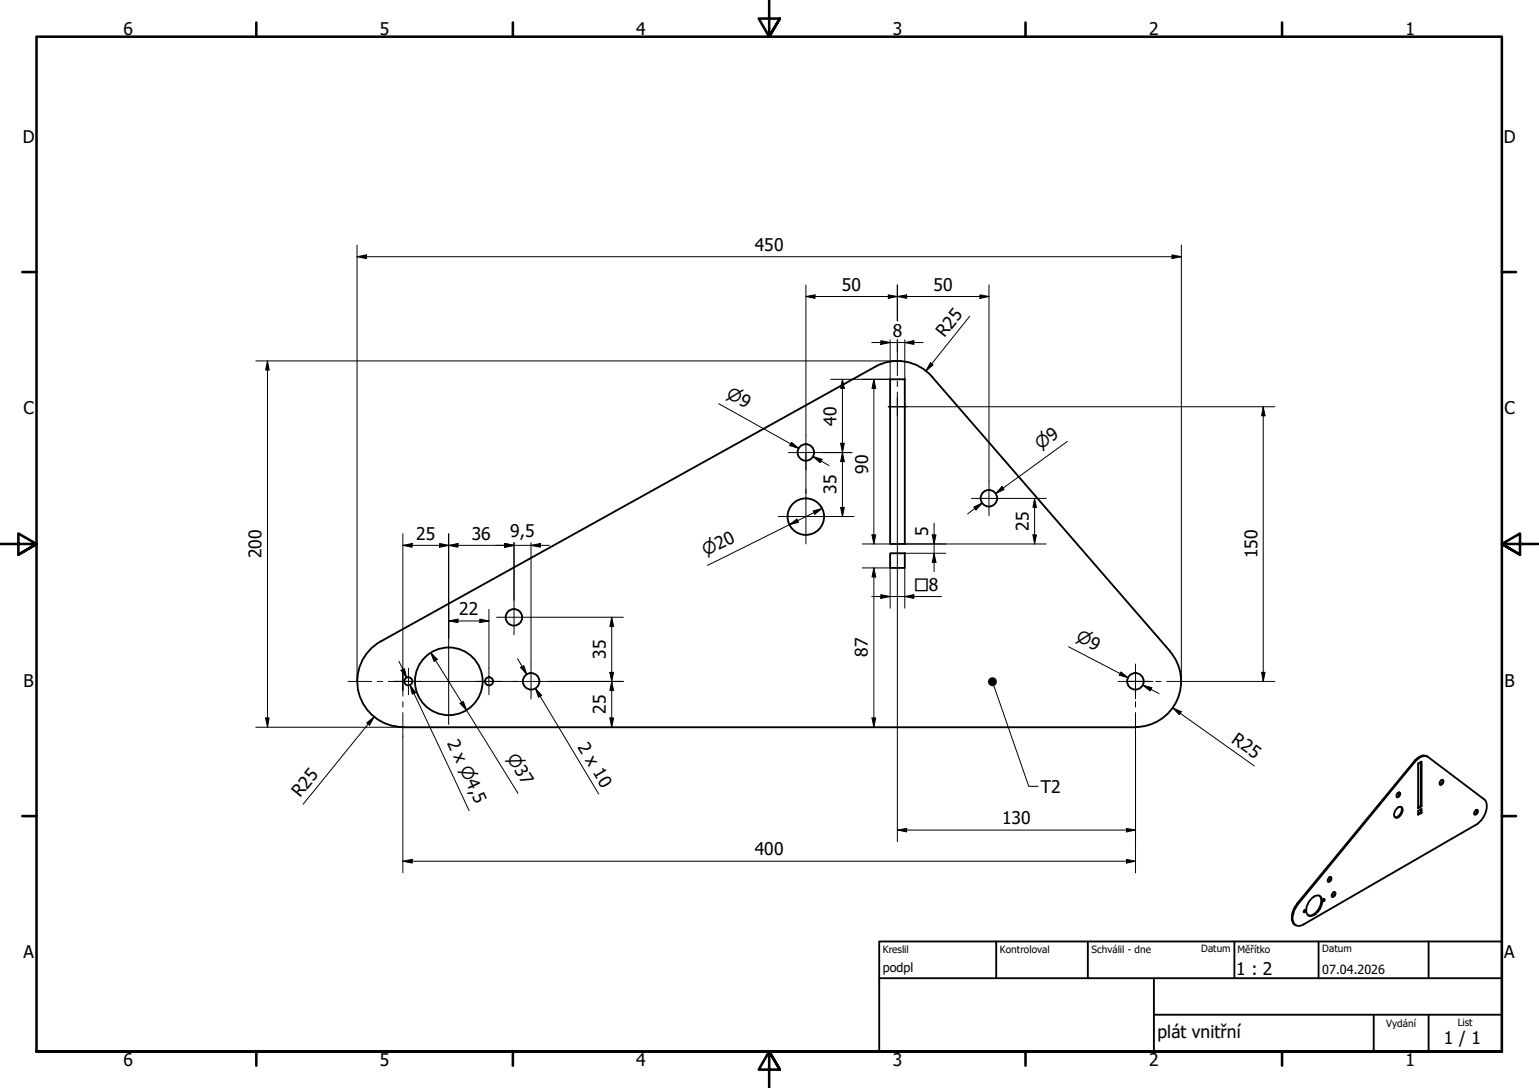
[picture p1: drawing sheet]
<svg xmlns="http://www.w3.org/2000/svg" width="420mm" height="297mm" viewBox="0 0 420 297" stroke-linecap="round" stroke-linejoin="round" font-family="sans-serif">
<g fill="none" stroke="#000" stroke-width=".51">
<path d="M243 103.6h4v44.9h-4zM243 151.1h4v4h-4zM319.4 177.8a12.5 12.5 0 0 1 1.9 13.4 12.5 12.5 0 0 1-11.3 7.3M319.5 177.8l-65.1-75a12.5 12.5 0 0 0-15.4-2.7l-135.1 75a12.5 12.5 0 0 0-6 14 12.5 12.5 0 0 0 12.1 9.4M110 198.6h200M381.4 216.6a.46 .46 0 0 1 .8-.2 .46 .46 0 0 1-.1 .8 .47 .47 0 0 1-.3 .4 .47 .47 0 0 1-.5-.2zM382 216.3a1.04 1.04 0 0 1-.7 1.2M386.5 207.7a2.71 2.71 0 0 1 3.4-1l15.3 11.5a3.4 3.4 0 0 1 .2 4.1 5.5 5.5 0 0 1-2.4 2.9l-47.1 27.2a1.8 1.8 0 0 1-2.1 .3 1.8 1.8 0 0 1-.9-1.8 7.1 7.1 0 0 1 1.5-4.1zM387.9 208v12l.2 .1-.9 .5v-12.1l.9-.6v12.2M389.8 206.6a2.87 2.87 0 0 0-3.8 1.3l-31.9 38.8a5.2 5.2 0 0 0-1 5.4l.7 .5M393.4 213.1a.46 .46 0 0 1 .7 0 .46 .46 0 0 1-.1 .7 .48 .48 0 0 1-.5 .5 .48 .48 0 0 1-.5-.5zM393.8 212.9a.94 .94 0 0 1-.7 1.3"/>
<path d="M362.8 239.6l.4-.2a.6 .6 0 0 1 .4 .6 .6 .6 0 0 1-.4 .6l-.4 .2a.54 .54 0 0 1-.4-.5 .54 .54 0 0 1 .3-.5zM363.2 239.4a1.07 1.07 0 0 1-.7 1.3M381.5 220.6a.86 .86 0 0 1 1.2-.2 .86 .86 0 0 1 .1 1.3 1.64 1.64 0 0 1-1.9 1.5 1.83 1.83 0 0 1 .6-2.6zM382.5 220.3a2.01 2.01 0 0 1-1.7 2.8M387.9 221v.8l.2 .1-.9 .5v-1.1l.9-.5v1.1M387.9 220l-.7 .4M387.9 221.8l-.7 .4M403 221.2a.43 .43 0 0 1 .6 .1 .43 .43 0 0 1-.2 .6l-.4 .5a.43 .43 0 0 1-.6-.2 .43 .43 0 0 1 .2-.6zM403.2 221.1a1.04 1.04 0 0 1-.7 1.2M356.2 248.5h.1a.37 .37 0 0 1 .1 .4 .37 .37 0 0 1-.4 .2zM356.2 248.5l-.3 .5M358.1 245.2a1.73 1.73 0 0 1 2.5-.3 4 4 0 0 1-2.9 5.2 1.87 1.87 0 0 1-1-2.7l.6-1.2z"/>
<path d="M360.2 244.5a3.3 3.3 0 0 1-.5 4.1 2.59 2.59 0 0 1-2.6 1.3M361.4 245.5l-.3 .5a.32 .32 0 0 0 .5-.1 .32 .32 0 0 0-.2-.4l-.3 .5M363.9 243.7a.46 .46 0 0 1 .7 0 .46 .46 0 0 1-.1 .7 .48 .48 0 0 1-.5 .5 .48 .48 0 0 1-.5-.4zM364.3 243.5a.94 .94 0 0 1-.7 1.3"/>
<circle cx="220" cy="123.5" r="2.25"/>
<circle cx="270" cy="136" r="2.25"/>
<circle cx="220" cy="141.1" r="5"/>
<circle cx="140.3" cy="168.5" r="2.25"/>
<circle cx="111.5" cy="186" r="1.11"/>
<circle cx="122.5" cy="186" r="9.2"/>
<circle cx="133.5" cy="186" r="1.11"/>
<circle cx="145" cy="186" r="2.25"/>
<circle cx="310" cy="186" r="2.25"/>
</g>
<path d="M386 207.9l.2 .2M354.1 246.7l.3 .1" fill="none" stroke="#000" stroke-width=".38"/>
<g fill="none" stroke="#000" stroke-width=".7">
<path d="M70 6.1v3.9M140 6.1v3.9M210 0v10l-2.9-4.9h5.8l-2.9 4.9 2.9-4.9M280 6.1v3.9M350 6.1v3.9M6.1 74.3h3.9M410 74.3h3.9M0 148.5h10l-5-2.8v5.7l5-2.9-5 2.9M420 148.5h-10l5-2.8v5.7l-5-2.9 5 2.9M6.1 222.8h3.9M410 222.8h3.9M10 287.1v-277.1h400v277.1h-400h400"/>
<path d="M70 287.1v3.8M140 287.1v3.8M212.9 292l-2.9-4.9 2.9 4.9h-5.8l2.9-4.9v9.9M280 287.1v3.8M350 287.1v3.8"/>
</g>
<!-- layer: Nadpis (ISO) -->
<path d="M240 257h170v30.1h-170zM272 257v10.1M297 257v10.1M337 257v10.1M360 257v10.1M390 257v10.1M240 267.1h170M315 277h95M315 267.1v20M375 277v10.1M390 277v10.1" fill="none" stroke="#000" stroke-width=".51"/>
<g fill="none" stroke="#000" stroke-width=".27">
<path d="M97.5 70.1l2.5-.5v1zM97.5 70.1h225M97.5 66.9v119M220 77.8v41M245 77.8v9.8M270 77.8v53.5M320 69.6l2.5 .5-2.5 .5zM322.5 66.9v119M69.8 98.5h175.1M73 98.5l.5 2.5h-1zM73 98.5v100.1M220 80.9l2.5-.4v1z"/>
<path d="M220 80.9h50M238 93.5h14M240.5 93l2.5 .5-2.5 .5zM242.5 80.5l2.5 .4-2.5 .6zM243 92.8v10.8h-16.2M245 80.9l2.5-.4v1zM245 92.8v3.3M247 93.5l2.5-.5v1zM247 92.8v10.8M254 99l.8 .6-2 1.7zM264.7 86.3l-11.9 15M267.5 80.5l2.5 .4-2.5 .6z"/>
<path d="M196.2 110.2l21.9 12.2-2.3-1.2M230 103.6l.5 2.4h-1zM230 103.6v37.4M238.6 103.6l.5 2.4h-1zM238.6 103.6v44.9M245 113.5v116.3M247.5 111h100.5M344.9 111l.5 2.5h-1zM344.9 111v75M216.1 120.8l2 1.6-2.5-.7zM221.9 124.6l2.5 .8-.5 .9zM221.9 124.6l4.4 2.5"/>
<path d="M222 139.5l2.5-.7-2.1 1.6zM224.5 138.8l-31.3 15.6M224.7 123.6h7.9M229.5 121h1l-.5 2.6zM229.5 138.5h1l-.5 2.5zM230 123.6l.5 2.4h-1zM265.9 138.4l2.3-1.1-1.8 1.9zM268.2 137.3l-4 3M273.6 132.8l.5 .9-2.3 1zM274.8 136.1h10.8M282.4 136.1l.6 2.4h-1zM282.4 136.1v12.4"/>
<path d="M291.4 120.5l-19.6 14.2 2.1-1.4M110 148.9l2.5-.5v1zM110 148.9h40M110 145.7v37.2M120 148.4l2.5 .5-2.5 .5zM122.5 148.9l2.5-.5v1zM122.5 145.7v28.6M137.8 148.4l2.5 .5-2.5 .5zM140.3 148.1v15.7M145 148.9l2.5-.5v1zM145 148.1v20.4M215.5 143.2l2.1-1.5 .4 .9z"/>
<path d="M227.5 141h5.7M235.4 148.5h7.6M235.4 155.1h7.6v10.9M238.1 146h1l-.5 2.5zM238.6 155.1l.5 2.4h-1zM238.6 155.1v43.5M247 148.5h38.6M247 155.1v10.9M247 151.1h11.2M254.5 146h1l-.5 2.5zM255 151.1l.5 2.4h-1zM255 142.9v13.2"/>
<path d="M282 146h1l-.6 2.5zM117.6 178.2l1.8 1.8-.9 .6zM117.6 178.2l23.8 38.4M122.5 169.5l2.5-.5v1zM122.5 169.5h11M131 169l2.5 .5-2.5 .5zM133.5 166.4v16M141.3 179.8l2.5 4.3M145 168.6v12.7M145 168.5h25.2M167 168.5l.5 2.6h-1zM167 168.5v30.1"/>
<path d="M238 162.9h19M240.5 162.4l2.5 .5-2.5 .5zM247 162.9l2.5-.5v1zM291.7 176.6l16.3 8.4-2.2-1.1M69.8 198.6h40.1M72.5 196h1l-.5 2.6zM100.1 197.3l2-1.5-1.2 2.2zM102.1 195.8l-19.4 23.8M108.9 180.5l2.1 4.5M109.5 183l.9-.5 .6 2.5zM112 187.1l1.5 2-.9 .4zM113 189.3l-1-2.2 16.1 34.2"/>
<path d="M125.6 192l.9-.5 .9 2.4zM142.1 182.2l.9-.5 .8 2.4zM146.2 187.9l1.7 2-.9 .5zM147.4 190.1l-1.2-2.2 17.2 28.9M149.7 186h20.5M166.5 183.6h1l-.5 2.4zM166.5 196h1l-.5 2.6zM167 186l.5 2.5h-1zM238.1 196h1l-.5 2.6zM306 183.4l2 1.6-2.4-.7zM312 187.1l2.5 .7-.5 .8zM312 187.1l4.4 2.2"/>
<path d="M320.2 193.3l2.3 1-.6 .8zM320.2 193.3l22.2 15.8M325 186h23M344.4 183.6h1l-.5 2.4zM110 201v37.3M310 201v37.3M110 235.1l2.5-.5v1zM110 235.1h200M245 226.6l2.5-.4v.9zM245 226.6h65M307.5 234.6l2.5 .5-2.5 .5zM307.5 226.2l2.5 .4-2.5 .5z"/>
</g>
<g fill="#000">
<path d="M97.5 70.1l2.5-.5v1zM320 69.6l2.5 .5-2.5 .5zM220 80.9l2.5-.4v1zM240.5 93l2.5 .5-2.5 .5zM242.5 80.5l2.5 .4-2.5 .6zM245 80.9l2.5-.4v1zM247 93.5l2.5-.5v1zM254 99l.8 .6-2 1.7zM267.5 80.5l2.5 .4-2.5 .6zM73 98.5l.5 2.5h-1zM230 103.6l.5 2.4h-1zM238.6 103.6l.5 2.4h-1z"/>
<path d="M344.9 111l.5 2.5h-1zM216.1 120.8l2 1.6-2.5-.7zM221.9 124.6l2.5 .8-.5 .9zM229.5 121h1l-.5 2.6zM229.5 138.5h1l-.5 2.5zM230 123.6l.5 2.4h-1zM265.9 138.4l2.3-1.1-1.8 1.9zM273.6 132.8l.5 .9-2.3 1zM282.4 136.1l.6 2.4h-1zM110 148.9l2.5-.5v1zM120 148.4l2.5 .5-2.5 .5zM122.5 148.9l2.5-.5v1z"/>
<path d="M137.8 148.4l2.5 .5-2.5 .5zM145 148.9l2.5-.5v1zM215.5 143.2l2.1-1.5 .4 .9zM222 139.5l2.5-.7-2.1 1.6zM238.1 146h1l-.5 2.5zM238.6 155.1l.5 2.4h-1zM254.5 146h1l-.5 2.5zM255 151.1l.5 2.4h-1zM282 146h1l-.6 2.5zM122.5 169.5l2.5-.5v1zM131 169l2.5 .5-2.5 .5zM167 168.5l.5 2.6h-1z"/>
<path d="M240.5 162.4l2.5 .5-2.5 .5zM247 162.9l2.5-.5v1zM72.5 196h1l-.5 2.6zM100.1 197.3l2-1.5-1.2 2.2zM109.5 183l.9-.5 .6 2.5zM112 187.1l1.5 2-.9 .4zM117.6 178.2l1.8 1.8-.9 .6zM125.6 192l.9-.5 .9 2.4zM142.1 182.2l.9-.5 .8 2.4zM146.2 187.9l1.7 2-.9 .5zM166.5 183.6h1l-.5 2.4zM166.5 196h1l-.5 2.6z"/>
<path d="M167 186l.5 2.5h-1zM238.1 196h1l-.5 2.6zM306 183.4l2 1.6-2.4-.7zM312 187.1l2.5 .7-.5 .8zM320.2 193.3l2.3 1-.6 .8zM344.4 183.6h1l-.5 2.4zM110 235.1l2.5-.5v1zM245 226.6l2.5-.4v.9zM307.5 234.6l2.5 .5-2.5 .5zM307.5 226.2l2.5 .4-2.5 .5z"/>
</g>
<g fill="none" stroke="#000" stroke-width=".27">
<path d="M245 96.1v6.4M220 118.8v9.5M242.5 111h2.5h-2.5M245 107v4v-2.5M245 113.5v-2.5v2.5M245 104.1v1.4M247.5 111h-2.5h2.5M215.3 123.6h9.4M220 133.5v15M220 123.6v11.1M265.2 136.1h9.6M270 131.3v9.5"/>
<path d="M212.5 141h15M122.5 174.3v23.5M135.6 168.5h9.4M140.3 163.8v9.5M95 186h6.5M103 186h1.5M106 186h4h-2.5M107.9 186h7.2M110 183.6v2.4v-2.4M110 188.5v-2.5v4M110 191.6v1.4M110 194.5v6.5"/>
<path d="M110.7 186h23.5M111.5 182.4v7.3M112.5 186h-2.5h2.5M133.5 182.4v3.6h-3.6M133.5 186v3.7M137.1 186h-3.6h7.6M140.3 186h9.4M145 181.3v9.5M305.2 186h9.6M307.5 186h2.5h-2.5M310 181.3v9.5M310 183.6v2.4v-2.4"/>
<path d="M310 188.5v-2.5v4M310 191.6v1.4M310 194.5v6.5M312.5 186h-2.5h4M315.5 186h1.5M318.5 186h6.5"/>
</g>
<path d="M271.3 187.3l9.6 27.4h2.5" fill="none" stroke="#000" stroke-width=".27"/>
<circle cx="270.9" cy="186.1" r="1.24" fill="#000"/>
<g font-size="4.8">
<text x="33.7" y="9.6">6</text>
<text x="103.7" y="9.6">5</text>
<text x="173.7" y="9.6">4</text>
<text x="243.7" y="9.6">3</text>
<text x="313.7" y="9.6">2</text>
<text x="383.7" y="9.6">1</text>
<text x="6.2" y="38.9">D</text>
<text x="410.5" y="38.9">D</text>
<text x="206.1" y="68.5">450</text>
<text x="229.9" y="79.4">50</text>
<text x="254.9" y="79.4">50</text>
<text x="243.7" y="91.9">8</text>
<text x="257.9" y="92.4" transform="rotate(-51 257.9 92.4)">R25</text>
<text x="6.4" y="113.1">C</text>
<text x="410.7" y="113.1">C</text>
<text x="228.4" y="116.2" transform="rotate(-90 228.4 116.2)">40</text>
<text x="237" y="129.3" transform="rotate(-90 237 129.3)">90</text>
<text x="228.4" y="134.9" transform="rotate(-90 228.4 134.9)">35</text>
<text x="113.6" y="147.3">25</text>
<text x="128.8" y="147.3">36</text>
<text x="139.3" y="146.5">9,5</text>
<text x="253.4" y="146.2" transform="rotate(-90 253.4 146.2)">5</text>
<text x="280.9" y="144.9" transform="rotate(-90 280.9 144.9)">25</text>
<text x="71.4" y="152.4" transform="rotate(-90 71.4 152.4)">200</text>
<text x="343.3" y="152.4" transform="rotate(-90 343.3 152.4)">150</text>
<text x="125.3" y="168">22</text>
<text x="165.4" y="179.9" transform="rotate(-90 165.4 179.9)">35</text>
<text x="236.9" y="179.4" transform="rotate(-90 236.9 179.4)">87</text>
<text x="6.4" y="187.4">B</text>
<text x="410.7" y="187.4">B</text>
<text x="165.4" y="194.9" transform="rotate(-90 165.4 194.9)">25</text>
<text x="122" y="202.7" transform="rotate(65 122 202.7)">2 x ⌀4,5</text>
<text x="157.6" y="203.9" transform="rotate(59 157.6 203.9)">2 x 10</text>
<text x="336" y="202.6" transform="rotate(35 336 202.6)">R25</text>
<text x="82" y="218" transform="rotate(-51 82 218)">R25</text>
<text x="284.2" y="216.5">T2</text>
<text x="273.6" y="225">130</text>
<text x="206.1" y="233.5">400</text>
<text x="6.4" y="261.7">A</text>
<text x="410.7" y="261.7">A</text>
<text x="337.5" y="266.1">1 : 2</text>
<text x="316" y="283.5">plát vnitřní</text>
<text x="394.2" y="285">1 / 1</text>
<text x="33.7" y="290.9">6</text>
<text x="103.7" y="290.9">5</text>
<text x="173.7" y="290.9">4</text>
<text x="243.7" y="290.9">3</text>
<text x="313.7" y="290.9">2</text>
<text x="383.7" y="290.9">1</text>
</g>
<g font-size="4.6">
<text x="198.1" y="108.5" transform="rotate(29 198.1 108.5)">⌀9</text>
<text x="284.1" y="122.9" transform="rotate(-36 284.1 122.9)">⌀9</text>
<text x="192.7" y="151.9" transform="rotate(-26 192.7 151.9)">⌀20</text>
<text x="249.6" y="161.3">□8</text>
<text x="293.5" y="174.8" transform="rotate(27 293.5 174.8)">⌀9</text>
<text x="138.2" y="206.9" transform="rotate(58 138.2 206.9)">⌀37</text>
</g>
<g font-size="3.4">
<text x="241" y="265.4">podpl</text>
<text x="361" y="266">07.04.2026</text>
</g>
<g font-size="2.7">
<text x="241" y="260.1">Kreslil</text>
<text x="273" y="260.1">Kontroloval</text>
<text x="298" y="260.3">Schválil - dne</text>
<text x="327.9" y="260">Datum</text>
<text x="337.9" y="260.3">Měřítko</text>
<text x="361" y="260">Datum</text>
<text x="378.5" y="280.3">Vydání</text>
<text x="398" y="280">List</text>
</g>
</svg>
